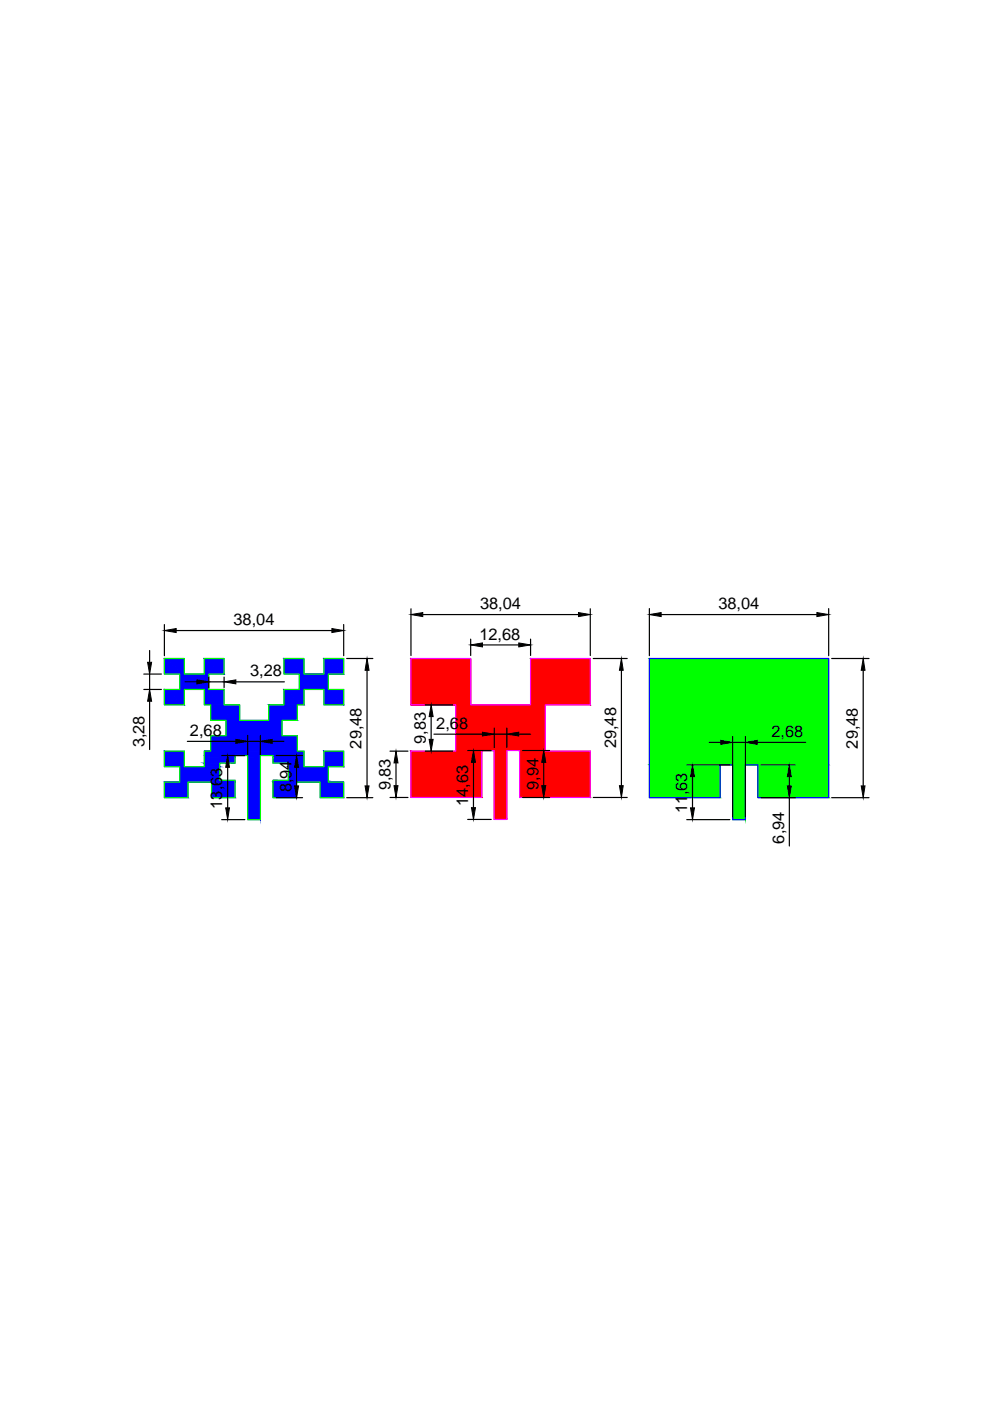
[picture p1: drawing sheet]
<svg xmlns="http://www.w3.org/2000/svg" width="210mm" height="297mm" viewBox="0 0 210 297" stroke-linecap="round" stroke-linejoin="round" font-family="sans-serif">
<!-- layer: 0 -->
<g fill="none" stroke="#000" stroke-width=".25">
<path d="M31.7 137.9v2.5M34.9 132.4v6.6M37.4 133.7h33M72.9 132.4v6.6M73.5 139.6h5.6M87.1 129.1v9.9M89.6 130.3h33.1M99.8 135.5v3.5M102.3 136.7h7.7M112.5 135.5v3.5M125.2 129.1v9.9M125.8 139.6h7.2"/>
<path d="M137.7 129v10M140.2 130.3h33M175.7 129v10M176.3 139.6h7.9M30.5 142.9h3.7M30.5 146.2h3.7M31.7 142.9v3.3M31.7 148.7v10.2M39.3 144.6h2.5M39.7 157.2h10.3M44.3 143.6v2.2M44.3 144.6h3.2"/>
<path d="M47.5 143.6v2.2M50 144.6h10.3M52.5 155.9v4.2M52.5 157.2h2.7M55.2 155.9v4.2M57.7 157.2h2.5M77.8 142.1v24.5M82.7 159.3h3.8M90.1 149.4h5.9M90.1 159.3h5.9M91.4 151.9v4.9M92 155.7h10.3"/>
<path d="M99.2 159.1h5M104.8 159.1h-2.7v10M104.8 154.4v4.1M104.8 155.7h2.7M107.5 154.4v4.1M110 155.7h2.5M110.8 159.1h5.8M131.8 142.1v24.5M150.3 157.4h2.5M155.3 156.2v17M155.3 157.4h2.7M158 156.2v17"/>
<path d="M160.5 157.4h10.3M183 142.1v24.5M47 173.8h4.9M47 160.2h4.9M48.3 162.7v8.6M58.5 169.1h5.6M58.5 160.2h5.6M62.9 162.7v3.9M73.5 169.1h5.6M82.7 169.1h3.8M84 161.8v4.8M99.2 173.7h5"/>
<path d="M100.4 161.6v9.6M110.8 169.1h5.8M115.3 161.6v5M125.8 169.1h7.2M145.6 162.2h9.1M145.6 173.8h9.1M146.8 164.7v6.6M161.3 169.1h7.3M161.3 162.2h7.3M167.4 164.7v1.9M167.4 169.1v10.3M176.3 169.1h7.9"/>
</g>
<g fill="#f00" stroke="#f00" stroke-width=".21">
<path d="M112.5 139.6v9.8h12.7zM112.5 139.6h12.7v9.8z"/>
<path d="M112.5 149.4h3.1zM112.5 149.4h3.1z"/>
<path d="M87.1 139.6v9.8h12.7zM87.1 139.6h12.7v9.8z"/>
<path d="M87.1 149.4h28.5zM87.1 149.4h28.5z"/>
<path d="M96.6 149.4v9.7h19zM96.6 149.4h19v9.7z"/>
<path d="M110.2 159.1v.2h5.4zM110.2 159.1h5.4v.2z"/>
<path d="M96.6 159.1v.2h5.5zM96.6 159.1h5.5v.2z"/>
<path d="M110.2 159.3v9.8h15zM110.2 159.3h15v9.8z"/>
<path d="M87.1 159.3v9.8h15zM87.1 159.3h15v9.8z"/>
<path d="M104.8 159.1v14.6h2.7zM104.8 159.1h2.7v14.6z"/>
</g>
<path d="M87.1 139.6h12.7v9.8h12.7v-9.8h12.7v9.8h-9.6v9.9h9.6v9.8h-15v-10h-2.7v14.6h-2.7v-14.6h-2.7v10h-15v-9.8h9.5v-9.9h-9.5z" fill="none" stroke="#f0f" stroke-width=".25"/>
<g fill="#00f" stroke="#00f" stroke-width=".21">
<path d="M68.7 139.6h4.2z"/>
<path d="M68.7 139.6v3.3h4.2zM68.7 139.6h4.2v3.3z"/>
<path d="M68.7 142.9h.9zM68.7 142.9h4.2z"/>
<path d="M60.2 139.6v3.3h4.2zM60.2 139.6h4.2v3.3z"/>
<path d="M43.3 139.6v3.3h4.2zM43.3 139.6h4.2v3.3z"/>
<path d="M34.9 139.6v3.3h4.2zM34.9 139.6h4.2v3.3z"/>
<path d="M68.7 142.9h.9zM68.7 142.9h.9z"/>
<path d="M63.5 142.9h5.2zM63.5 142.9h5.2z"/>
<path d="M38.1 142.9v3.3h6.2zM38.1 142.9h6.2v3.3z"/>
<path d="M63.5 142.9v3.3h6.1zM63.5 142.9h6.1v3.3z"/>
<path d="M63.5 146.2h.9zM63.5 146.2h.9z"/>
<path d="M43.3 146.2h1zM43.3 146.2h1z"/>
<path d="M38.1 146.2h1zM38.1 146.2h1z"/>
<path d="M34.9 146.2v3.2h4.2zM34.9 146.2h4.2v3.2z"/>
<path d="M68.7 146.2v3.2h4.2zM68.7 146.2h4.2v3.2z"/>
<path d="M60.2 146.2v3.2h4.2zM60.2 146.2h4.2v3.2z"/>
<path d="M43.3 146.2v3.2h4.2zM43.3 146.2h4.2v3.2z"/>
<path d="M57 149.4v3.3h6zM57 149.4h6v3.3z"/>
<path d="M44.7 149.4v3.3h6.1zM44.7 149.4h6.1v3.3z"/>
<path d="M57 152.7h2.8zM57 152.7h2.8z"/>
<path d="M47.9 152.7h2.9zM47.9 152.7h2.9z"/>
<path d="M47.9 152.7v3.3h11.9zM47.9 152.7h11.9v3.3z"/>
<path d="M47.9 156h15.1zM47.9 156h15.1z"/>
<path d="M44.7 156v3.3h18.3zM44.7 156h18.3v3.3z"/>
<path d="M43.3 159.3v.9h21.1zM43.3 159.3h21.1v.9z"/>
<path d="M57.9 160.2v.5h6.5zM57.9 160.2h6.5v.5z"/>
<path d="M52.5 160.2v.5h2.7zM52.5 160.2h2.7v.5z"/>
<path d="M43.3 160.2v.5h6.5zM43.3 160.2h6.5v.5z"/>
<path d="M57.9 160.7v1.1h6.5zM57.9 160.7h6.5v1.1z"/>
<path d="M43.3 160.7v1.1h6.5zM43.3 160.7h6.5v1.1z"/>
<path d="M68.7 159.3v3.3h4.2zM68.7 159.3h4.2v3.3z"/>
<path d="M68.7 162.6h.9zM68.7 162.6h.9z"/>
<path d="M61.1 161.8v.8h3.3zM61.1 161.8h3.3v.8z"/>
<path d="M43.3 161.8v.8h3.3zM43.3 161.8h3.3v.8z"/>
<path d="M34.9 159.3v3.3h4.2zM34.9 159.3h4.2v3.3z"/>
<path d="M61.1 162.6v2.8h8.5zM61.1 162.6h8.5v2.8z"/>
<path d="M38.1 162.6v2.8h8.5zM38.1 162.6h8.5v2.8z"/>
<path d="M57.9 165.4v.4h11.7zM57.9 165.4h11.7v.4z"/>
<path d="M38.1 165.4v.4h11.7zM38.1 165.4h11.7v.4z"/>
<path d="M34.9 165.8h14.9zM34.9 165.8h14.9z"/>
<path d="M57.9 165.8h15zM57.9 165.8h15z"/>
<path d="M67.9 165.8v3.3h5zM67.9 165.8h5v3.3z"/>
<path d="M57.9 165.8v3.3h5zM57.9 165.8h5v3.3z"/>
<path d="M44.8 165.8v3.3h5zM44.8 165.8h5v3.3z"/>
<path d="M34.9 165.8v3.3h4.9zM34.9 165.8h4.9v3.3z"/>
<path d="M52.5 160.7v13.1h2.7zM52.5 160.7h2.7v13.1z"/>
</g>
<path d="M34.9 139.6h4.2v3.3h4.2v-3.3h4.2v3.3h-3.2v3.3h3.2v3.2h3.3v3.3h6.2v-3.3h3.2v-3.2h3.3v-3.3h-3.3v-3.3h4.2v3.3h4.3v-3.3h4.2v3.3h-3.3v3.3h3.3v3.2h-4.2v-3.2h-4.3v3.2h-1.4v3.3h-3.2v3.3h3.2v3.3h1.4v3.3h4.3v-3.3h4.2v3.3h-3.3v3.2h3.3v3.3h-5v-3.3h-5v3.3h-5v-3.7h3.2v-3.6h-3.2v-1.6h-2.7v13.6h-2.7v-13.6h-2.7v1.6h-3.2v3.6h3.2v3.7h-5v-3.3h-5v3.3h-4.9v-3.3h3.2v-3.2h-3.2v-3.3h4.2v3.3h4.2v-3.3h1.4v-3.3h3.2v-3.3h-3.2v-3.3h-1.4v-3.2h-4.2v3.2h-4.2v-3.2h3.2v-3.3h-3.2z" fill="none" stroke="#0f0" stroke-width=".25"/>
<g fill="#0f0" stroke="#0f0" stroke-width=".21">
<path d="M137.7 139.6v22.6h38zM137.7 139.6h38v22.6z"/>
<path d="M160.7 162.2v6.9h15zM160.7 162.2h15v6.9z"/>
<path d="M137.7 162.2v6.9h15zM137.7 162.2h15v6.9z"/>
<path d="M155.3 162.2v11.6h2.7zM155.3 162.2h2.7v11.6z"/>
</g>
<path d="M137.7 139.6h38v29.5h-15v-6.9h-2.7v11.6h-2.7v-11.6h-2.6v6.9h-15z" fill="none" stroke="#00f" stroke-width=".25"/>
<g fill="#000" stroke="#000" stroke-width=".21">
<path d="M34.9 133.7l2.5-.4v.8zM70.4 133.3l2.5 .4-2.5 .4zM87.1 130.3l2.5-.4v.8zM99.8 136.7l2.5-.4v.9zM110 136.3l2.5 .4-2.5 .5zM122.7 129.9l2.5 .4-2.5 .4zM137.7 130.3l2.5-.4v.8zM173.2 129.9l2.5 .4-2.5 .4zM31.3 140.4h.8l-.4 2.5zM31.7 146.2l.4 2.5h-.8zM41.8 144.1l2.5 .5-2.5 .4zM50 156.8l2.5 .4-2.5 .4z"/>
<path d="M47.5 144.6l2.5-.5v.9zM55.2 157.2l2.5-.4v.8zM77.8 139.6l.4 2.5h-.8zM91.4 149.4l.4 2.5h-.8zM91 156.8h.8l-.4 2.5zM102.3 155.2l2.5 .5-2.5 .3zM107.5 155.7l2.5-.5v.8zM131.8 139.6l.3 2.5h-.8zM152.8 157l2.5 .4-2.5 .4zM158 157.4l2.5-.4v.8zM183 139.6l.4 2.5h-.8zM48.3 160.2l.4 2.5h-.8z"/>
<path d="M47.9 171.3h.8l-.4 2.5zM62.9 160.2l.4 2.5h-.8zM62.5 166.6h.8l-.4 2.5zM77.4 166.6h.8l-.4 2.5zM84 159.3l.4 2.5h-.9zM83.5 166.6h.9l-.4 2.5zM100.4 159.1l.4 2.5h-.8zM100 171.2h.8l-.4 2.5zM115.3 159.1l.4 2.5h-.8zM114.9 166.6h.8l-.4 2.5zM131.3 166.6h.8l-.3 2.5zM146.8 162.2l.4 2.5h-.8z"/>
<path d="M146.4 171.3h.8l-.4 2.5zM167.4 162.2l.4 2.5h-.9zM166.9 166.6h.9l-.4 2.5zM182.6 166.6h.8l-.4 2.5z"/>
</g>
<g font-size="3.5">
<text x="101.8" y="129.2">38,04</text>
<text x="152.3" y="129.2">38,04</text>
<text x="49.5" y="132.6">38,04</text>
<text x="101.7" y="135.6">12,68</text>
<text x="53" y="143.4">3,28</text>
<text x="92.5" y="154.5">2,68</text>
<text x="30.6" y="158.5" transform="rotate(-90 30.6 158.5)">3,28</text>
<text x="40.3" y="156">2,68</text>
<text x="76.7" y="158.7" transform="rotate(-90 76.7 158.7)">29,48</text>
<text x="90.3" y="157.7" transform="rotate(-90 90.3 157.7)">9,83</text>
<text x="130.6" y="158.7" transform="rotate(-90 130.6 158.7)">29,48</text>
<text x="163.5" y="156.3">2,68</text>
<text x="181.9" y="158.7" transform="rotate(-90 181.9 158.7)">29,48</text>
<text x="82.8" y="167.6" transform="rotate(-90 82.8 167.6)">9,83</text>
<text x="114.2" y="167.5" transform="rotate(-90 114.2 167.5)">9,94</text>
<text x="47.1" y="171.4" transform="rotate(-90 47.1 171.4)">13,63</text>
<text x="61.8" y="168" transform="rotate(-90 61.8 168)">8,94</text>
<text x="99.3" y="170.9" transform="rotate(-90 99.3 170.9)">14,63</text>
<text x="145.7" y="172.5" transform="rotate(-90 145.7 172.5)">11,63</text>
<text x="166.3" y="178.9" transform="rotate(-90 166.3 178.9)">6,94</text>
</g>
</svg>
